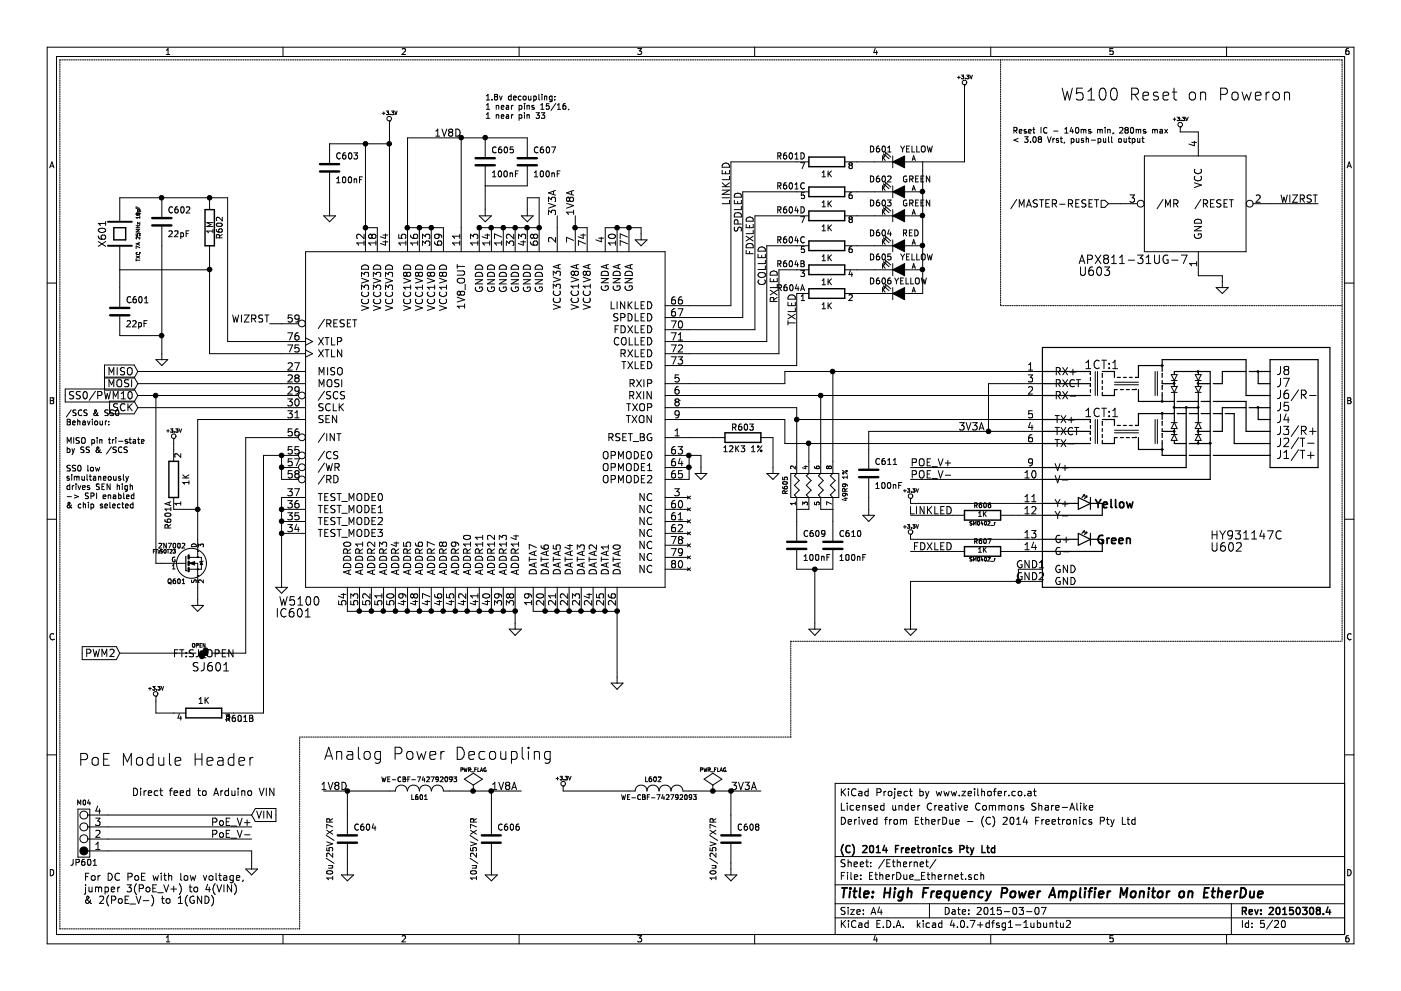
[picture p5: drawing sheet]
EESchema Schematic File Version 2
LIBS:EtherDue-rescue
LIBS:freetronics_kicad_sch_lib
LIBS:EtherDue-cache
LIBS:EtherDue_Connectors-cache
LIBS:EtherDue_Ethernet-cache
LIBS:EtherDue_MCU-cache
LIBS:EtherDue_Mega16U2-cache
LIBS:EtherDue_peripherals-cache
LIBS:EtherDue_Power-cache
LIBS:power
LIBS:device
LIBS:transistors
LIBS:conn
LIBS:linear
LIBS:regul
LIBS:74xx
LIBS:cmos4000
LIBS:adc-dac
LIBS:memory
LIBS:xilinx
LIBS:microcontrollers
LIBS:dsp
LIBS:microchip
LIBS:analog_switches
LIBS:motorola
LIBS:texas
LIBS:intel
LIBS:audio
LIBS:interface
LIBS:digital-audio
LIBS:philips
LIBS:display
LIBS:cypress
LIBS:siliconi
LIBS:opto
LIBS:atmel
LIBS:contrib
LIBS:valves
LIBS:zeilhofer
LIBS:w_transistor
LIBS:w_logic
LIBS:w_memory
EELAYER 25 0
EELAYER END
$Descr A4 11693 8268
encoding utf-8
Sheet 5 20
Title "High Frequency Power Amplifier Monitor on EtherDue"
Date "2015-03-07"
Rev "20150308.4"
Comp "(C) 2014 Freetronics Pty Ltd"
Comment1 ""
Comment2 "Derived from EtherDue - (C) 2014 Freetronics Pty Ltd"
Comment3 "Licensed under Creative Commons Share-Alike"
Comment4 "KiCad Project by www.zeilhofer.co.at"
$EndDescr
$Comp
L PWR_FLAG #FLG068
U 1 1
P 5950 6600
F 0 "#FLG068" H 5950 6695 30  0001 C CNN
F 1 "PWR_FLAG" H 5950 6780 30  0000 C CNN
F 2 "" H 5950 6600 60  0001 C CNN
F 3 "" H 5950 6600 60  0001 C CNN
	1    5950 6600
	1    0    0    -1  
$EndComp
$Comp
L PWR_FLAG #FLG069
U 1 1
P 3950 6600
F 0 "#FLG069" H 3950 6695 30  0001 C CNN
F 1 "PWR_FLAG" H 3950 6780 30  0000 C CNN
F 2 "" H 3950 6600 60  0001 C CNN
F 3 "" H 3950 6600 60  0001 C CNN
	1    3950 6600
	1    0    0    -1  
$EndComp
$Comp
L GND-RESCUE-EtherDue #PWR070
U 1 1
P 10200 2350
F 0 "#PWR070" H 10200 2350 30  0001 C CNN
F 1 "GND" H 10200 2280 30  0001 C CNN
F 2 "" H 10200 2350 60  0001 C CNN
F 3 "" H 10200 2350 60  0001 C CNN
	1    10200 2350
	1    0    0    -1  
$EndComp
Text GLabel 1150 3300 0    60   Input ~ 0
SS0/PWM10
Text GLabel 1150 3400 0    60   Input ~ 0
SCK
Text GLabel 1150 3200 0    60   Input ~ 0
MOSI
Text GLabel 1150 3100 0    60   Input ~ 0
MISO
Text HLabel 9250 1700 0    60   Input ~ 0
/MASTER-RESET
$Comp
L +3.3V #PWR071
U 1 1
P 9850 1100
F 0 "#PWR071" H 9850 1060 30  0001 C CNN
F 1 "+3.3V" H 9850 1210 30  0000 C CNN
F 2 "" H 9850 1100 60  0001 C CNN
F 3 "" H 9850 1100 60  0001 C CNN
	1    9850 1100
	1    0    0    -1  
$EndComp
$Comp
L APX811 U603
U 1 1
P 10000 1700
F 0 "U603" H 9000 1100 70  0000 L BNN
F 1 "APX811-31UG-7" H 9000 1200 70  0000 L BNN
F 2 "FT:SOT143-R" H 10000 1700 60  0001 C CNN
F 3 "" H 10000 1700 60  0001 C CNN
	1    10000 1700
	1    0    0    -1  
$EndComp
Text Notes 8850 850  0    100  ~ 0
W5100 Reset on Poweron
$Comp
L +3.3V #PWR072
U 1 1
P 4700 6600
F 0 "#PWR072" H 4700 6560 30  0001 C CNN
F 1 "+3.3V" H 4700 6710 30  0000 C CNN
F 2 "" H 4700 6600 60  0001 C CNN
F 3 "" H 4700 6600 60  0001 C CNN
	1    4700 6600
	1    0    0    -1  
$EndComp
$Comp
L C C608
U 1 1
P 6100 7000
F 0 "C608" H 6150 7100 50  0000 L CNN
F 1 "10u/25V/X7R" V 5950 6650 50  0000 L CNN
F 2 "SMD_Packages:SMD-1206_Pol" H 6100 7000 60  0001 C CNN
F 3 "" H 6100 7000 60  0001 C CNN
	1    6100 7000
	1    0    0    -1  
$EndComp
$Comp
L INDUCTOR_SMALL-RESCUE-EtherDue L602
U 1 1
P 5500 6600
F 0 "L602" H 5450 6700 40  0000 C CNN
F 1 "WE-CBF-742792093" H 5500 6550 40  0000 C CNN
F 2 "FT:0805" H 5500 6600 60  0001 C CNN
F 3 "" H 5500 6600 60  0001 C CNN
	1    5500 6600
	1    0    0    -1  
$EndComp
$Comp
L GND-RESCUE-EtherDue #PWR073
U 1 1
P 6100 7250
F 0 "#PWR073" H 6100 7250 30  0001 C CNN
F 1 "GND" H 6100 7180 30  0001 C CNN
F 2 "" H 6100 7250 60  0001 C CNN
F 3 "" H 6100 7250 60  0001 C CNN
	1    6100 7250
	1    0    0    -1  
$EndComp
Text Label 6100 6600 0    60   ~ 0
3V3A
Text Label 4100 6600 0    60   ~ 0
1V8A
Text Label 2900 6600 2    60   ~ 0
1V8D
$Comp
L GND-RESCUE-EtherDue #PWR074
U 1 1
P 4100 7250
F 0 "#PWR074" H 4100 7250 30  0001 C CNN
F 1 "GND" H 4100 7180 30  0001 C CNN
F 2 "" H 4100 7250 60  0001 C CNN
F 3 "" H 4100 7250 60  0001 C CNN
	1    4100 7250
	1    0    0    -1  
$EndComp
$Comp
L GND-RESCUE-EtherDue #PWR075
U 1 1
P 2900 7250
F 0 "#PWR075" H 2900 7250 30  0001 C CNN
F 1 "GND" H 2900 7180 30  0001 C CNN
F 2 "" H 2900 7250 60  0001 C CNN
F 3 "" H 2900 7250 60  0001 C CNN
	1    2900 7250
	1    0    0    -1  
$EndComp
$Comp
L INDUCTOR_SMALL-RESCUE-EtherDue L601
U 1 1
P 3500 6600
F 0 "L601" H 3500 6550 40  0000 C CNN
F 1 "WE-CBF-742792093" H 3500 6700 40  0000 C CNN
F 2 "FT:0805" H 3500 6600 60  0001 C CNN
F 3 "" H 3500 6600 60  0001 C CNN
	1    3500 6600
	1    0    0    -1  
$EndComp
$Comp
L C C606
U 1 1
P 4100 7000
F 0 "C606" H 4150 7100 50  0000 L CNN
F 1 "10u/25V/X7R" V 3950 6650 50  0000 L CNN
F 2 "SMD_Packages:SMD-1206_Pol" H 4100 7000 60  0001 C CNN
F 3 "" H 4100 7000 60  0001 C CNN
	1    4100 7000
	1    0    0    -1  
$EndComp
$Comp
L C C604
U 1 1
P 2900 7000
F 0 "C604" H 2950 7100 50  0000 L CNN
F 1 "10u/25V/X7R" V 2750 6650 50  0000 L CNN
F 2 "SMD_Packages:SMD-1206_Pol" H 2900 7000 60  0001 C CNN
F 3 "" H 2900 7000 60  0001 C CNN
	1    2900 7000
	1    0    0    -1  
$EndComp
Text Notes 2700 6350 0    100  ~ 0
Analog Power Decoupling\n
$Comp
L GND-RESCUE-EtherDue #PWR076
U 1 1
P 6800 5200
F 0 "#PWR076" H 6800 5200 30  0001 C CNN
F 1 "GND" H 6800 5130 30  0001 C CNN
F 2 "" H 6800 5200 60  0001 C CNN
F 3 "" H 6800 5200 60  0001 C CNN
	1    6800 5200
	1    0    0    -1  
$EndComp
$Comp
L C C609
U 1 1
P 6650 4550
F 0 "C609" H 6700 4650 50  0000 L CNN
F 1 "100nF" H 6700 4450 50  0000 L CNN
F 2 "SM0402" H 6650 4550 60  0001 C CNN
F 3 "" H 6650 4550 60  0001 C CNN
	1    6650 4550
	1    0    0    -1  
$EndComp
$Comp
L C C610
U 1 1
P 6950 4550
F 0 "C610" H 7000 4650 50  0000 L CNN
F 1 "100nF" H 7000 4450 50  0000 L CNN
F 2 "SM0402" H 6950 4550 60  0001 C CNN
F 3 "" H 6950 4550 60  0001 C CNN
	1    6950 4550
	1    0    0    -1  
$EndComp
$Comp
L RES_PACK4 R605
U 1 1
P 7000 4050
F 0 "R605" H 7000 4500 40  0000 C CNN
F 1 "49R9 1%" H 7000 4000 40  0000 C CNN
F 2 "FT:RES_CAY16" H 7000 4050 60  0001 C CNN
F 3 "" H 7000 4050 60  0001 C CNN
	1    7000 4050
	0    -1   -1   0   
$EndComp
$Comp
L +3.3V #PWR077
U 1 1
P 7600 4200
F 0 "#PWR077" H 7600 4160 30  0001 C CNN
F 1 "+3.3V" H 7600 4310 30  0000 C CNN
F 2 "" H 7600 4200 60  0001 C CNN
F 3 "" H 7600 4200 60  0001 C CNN
	1    7600 4200
	1    0    0    -1  
$EndComp
Text Notes 700  7550 0    60   ~ 0
For DC PoE with low voltage,\njumper 3(PoE_V+) to 4(VIN)\n& 2(PoE_V-) to 1(GND)
$Comp
L GND-RESCUE-EtherDue #PWR078
U 1 1
P 2100 7200
F 0 "#PWR078" H 2100 7200 30  0001 C CNN
F 1 "GND" H 2100 7130 30  0001 C CNN
F 2 "" H 2100 7200 60  0001 C CNN
F 3 "" H 2100 7200 60  0001 C CNN
	1    2100 7200
	1    0    0    -1  
$EndComp
Text Label 2100 7000 2    60   ~ 0
PoE_V-
Text Label 2100 6900 2    60   ~ 0
PoE_V+
Text Notes 1100 6650 0    60   ~ 0
Direct feed to Arduino VIN
Text GLabel 2100 6800 2    60   Input ~ 0
VIN
$Comp
L M04 JP601
U 1 1
P 600 7100
F 0 "JP601" H 500 7200 50  0000 C CNN
F 1 "M04" H 500 6700 40  0000 C CNN
F 2 "zeilhofer:FT-POE-MODULE-NOOUTLINE" H 600 7100 60  0001 C CNN
F 3 "" H 600 7100 60  0001 C CNN
	1    600  7100
	-1   0    0    1   
$EndComp
Text Notes 650  6400 0    100  ~ 0
PoE Module Header
$Comp
L GND-RESCUE-EtherDue #PWR079
U 1 1
P 7600 5200
F 0 "#PWR079" H 7600 5200 30  0001 C CNN
F 1 "GND" H 7600 5130 30  0001 C CNN
F 2 "" H 7600 5200 60  0001 C CNN
F 3 "" H 7600 5200 60  0001 C CNN
	1    7600 5200
	1    0    0    -1  
$EndComp
Text Label 7600 4000 0    60   ~ 0
POE_V-
Text Label 7600 3900 0    60   ~ 0
POE_V+
Text Label 7950 4600 2    60   ~ 0
FDXLED
Text Label 7950 4300 2    60   ~ 0
LINKLED
$Comp
L +3.3V #PWR080
U 1 1
P 7600 4500
F 0 "#PWR080" H 7600 4460 30  0001 C CNN
F 1 "+3.3V" H 7600 4610 30  0000 C CNN
F 2 "" H 7600 4500 60  0001 C CNN
F 3 "" H 7600 4500 60  0001 C CNN
	1    7600 4500
	1    0    0    -1  
$EndComp
$Comp
L GND-RESCUE-EtherDue #PWR081
U 1 1
P 7250 4250
F 0 "#PWR081" H 7250 4250 30  0001 C CNN
F 1 "GND" H 7250 4180 30  0001 C CNN
F 2 "" H 7250 4250 60  0001 C CNN
F 3 "" H 7250 4250 60  0001 C CNN
	1    7250 4250
	1    0    0    -1  
$EndComp
$Comp
L C C611
U 1 1
P 7250 3950
F 0 "C611" H 7300 4050 50  0000 L CNN
F 1 "100nF" H 7300 3850 50  0000 L CNN
F 2 "SM0402" H 7250 3950 60  0001 C CNN
F 3 "" H 7250 3950 60  0001 C CNN
	1    7250 3950
	1    0    0    -1  
$EndComp
Text Label 8000 3600 0    60   ~ 0
3V3A
$Comp
L HY931147C U602
U 1 1
P 9800 3800
F 0 "U602" H 10100 3000 70  0000 L BNN
F 1 "HY931147C" H 10100 3100 70  0000 L BNN
F 2 "FT:HY931147C" H 9800 3800 60  0001 C CNN
F 3 "" H 9800 3800 60  0001 C CNN
	1    9800 3800
	1    0    0    -1  
$EndComp
Text Label 3850 1150 2    60   ~ 0
1V8D
Text Label 4800 1800 1    60   ~ 0
1V8A
Text Label 4650 1800 1    60   ~ 0
3V3A
$Comp
L GND-RESCUE-EtherDue #PWR082
U 1 1
P 2750 1750
F 0 "#PWR082" H 2750 1750 30  0001 C CNN
F 1 "GND" H 2750 1680 30  0001 C CNN
F 2 "" H 2750 1750 60  0001 C CNN
F 3 "" H 2750 1750 60  0001 C CNN
	1    2750 1750
	1    0    0    -1  
$EndComp
$Comp
L +3.3V #PWR083
U 1 1
P 3250 1050
F 0 "#PWR083" H 3250 1010 30  0001 C CNN
F 1 "+3.3V" H 3250 1160 30  0000 C CNN
F 2 "" H 3250 1050 60  0001 C CNN
F 3 "" H 3250 1050 60  0001 C CNN
	1    3250 1050
	1    0    0    -1  
$EndComp
$Comp
L C C603
U 1 1
P 2750 1400
F 0 "C603" H 2800 1500 50  0000 L CNN
F 1 "100nF" H 2800 1300 50  0000 L CNN
F 2 "SM0402" H 2750 1400 60  0001 C CNN
F 3 "" H 2750 1400 60  0001 C CNN
	1    2750 1400
	1    0    0    -1  
$EndComp
Text Notes 4050 1000 0    47   ~ 0
1.8v decoupling:\n1 near pins 15/16,\n1 near pin 33
$Comp
L GND-RESCUE-EtherDue #PWR084
U 1 1
P 4050 1750
F 0 "#PWR084" H 4050 1750 30  0001 C CNN
F 1 "GND" H 4050 1680 30  0001 C CNN
F 2 "" H 4050 1750 60  0001 C CNN
F 3 "" H 4050 1750 60  0001 C CNN
	1    4050 1750
	1    0    0    -1  
$EndComp
$Comp
L C C605
U 1 1
P 4050 1350
F 0 "C605" H 4100 1450 50  0000 L CNN
F 1 "100nF" H 4100 1250 50  0000 L CNN
F 2 "SM0402" H 4050 1350 60  0001 C CNN
F 3 "" H 4050 1350 60  0001 C CNN
	1    4050 1350
	1    0    0    -1  
$EndComp
$Comp
L C C607
U 1 1
P 4400 1350
F 0 "C607" H 4450 1450 50  0000 L CNN
F 1 "100nF" H 4450 1250 50  0000 L CNN
F 2 "SM0402" H 4400 1350 60  0001 C CNN
F 3 "" H 4400 1350 60  0001 C CNN
	1    4400 1350
	1    0    0    -1  
$EndComp
Text Label 6650 2450 3    60   ~ 0
TXLED
Text Label 6500 2250 3    60   ~ 0
RXLED
Text Label 6400 2050 3    60   ~ 0
COLLED
Text Label 6300 1800 3    60   ~ 0
FDXLED
Text Label 6200 1600 3    60   ~ 0
SPDLED
Text Label 6100 1350 3    60   ~ 0
LINKLED
$Comp
L +3.3V #PWR085
U 1 1
P 8050 750
F 0 "#PWR085" H 8050 710 30  0001 C CNN
F 1 "+3.3V" H 8050 860 30  0000 C CNN
F 2 "" H 8050 750 60  0001 C CNN
F 3 "" H 8050 750 60  0001 C CNN
	1    8050 750 
	1    0    0    -1  
$EndComp
$Comp
L LED D604
U 1 1
P 7500 2050
F 0 "D604" H 7650 1950 50  0000 C CNN
F 1 "RED" H 7400 1950 50  0000 C CNN
F 2 "zeilhofer:LED-0603" H 7500 2050 60  0001 C CNN
F 3 "" H 7500 2050 60  0001 C CNN
	1    7500 2050
	-1   0    0    1   
$EndComp
$Comp
L LED D605
U 1 1
P 7500 2250
F 0 "D605" H 7650 2150 50  0000 C CNN
F 1 "YELLOW" H 7350 2150 50  0000 C CNN
F 2 "zeilhofer:LED-0603" H 7500 2250 60  0001 C CNN
F 3 "" H 7500 2250 60  0001 C CNN
	1    7500 2250
	-1   0    0    1   
$EndComp
$Comp
L LED D606
U 1 1
P 7500 2450
F 0 "D606" H 7650 2350 50  0000 C CNN
F 1 "YELLOW" H 7400 2350 50  0000 C CNN
F 2 "zeilhofer:LED-0603" H 7500 2450 60  0001 C CNN
F 3 "" H 7500 2450 60  0001 C CNN
	1    7500 2450
	-1   0    0    1   
$EndComp
$Comp
L LED D603
U 1 1
P 7500 1800
F 0 "D603" H 7650 1700 50  0000 C CNN
F 1 "GREEN" H 7350 1700 50  0000 C CNN
F 2 "zeilhofer:LED-0603" H 7500 1800 60  0001 C CNN
F 3 "" H 7500 1800 60  0001 C CNN
	1    7500 1800
	-1   0    0    1   
$EndComp
$Comp
L LED D602
U 1 1
P 7500 1600
F 0 "D602" H 7650 1500 50  0000 C CNN
F 1 "GREEN" H 7350 1500 50  0000 C CNN
F 2 "zeilhofer:LED-0603" H 7500 1600 60  0001 C CNN
F 3 "" H 7500 1600 60  0001 C CNN
	1    7500 1600
	-1   0    0    1   
$EndComp
$Comp
L LED D601
U 1 1
P 7500 1350
F 0 "D601" H 7650 1250 50  0000 C CNN
F 1 "YELLOW" H 7350 1250 50  0000 C CNN
F 2 "zeilhofer:LED-0603" H 7500 1350 60  0001 C CNN
F 3 "" H 7500 1350 60  0001 C CNN
	1    7500 1350
	-1   0    0    1   
$EndComp
$Comp
L RES_PACK4_IND R604
U 1 1
P 6900 2450
F 0 "R604" H 6600 2500 50  0000 C CNN
F 1 "1K" H 6900 2350 50  0000 C CNN
F 2 "FT:RES_CAY16" H 6900 2450 60  0001 C CNN
F 3 "" H 6900 2450 60  0001 C CNN
	1    6900 2450
	1    0    0    -1  
$EndComp
$Comp
L RES_PACK4_IND R604
U 2 1
P 6900 2250
F 0 "R604" H 6600 2300 50  0000 C CNN
F 1 "1K" H 6900 2150 50  0000 C CNN
F 2 "FT:RES_CAY16" H 6900 2250 60  0001 C CNN
F 3 "" H 6900 2250 60  0001 C CNN
	2    6900 2250
	1    0    0    -1  
$EndComp
$Comp
L RES_PACK4_IND R604
U 4 1
P 6900 1800
F 0 "R604" H 6600 1850 50  0000 C CNN
F 1 "1K" H 6900 1700 50  0000 C CNN
F 2 "FT:RES_CAY16" H 6900 1800 60  0001 C CNN
F 3 "" H 6900 1800 60  0001 C CNN
	4    6900 1800
	1    0    0    -1  
$EndComp
$Comp
L RES_PACK4_IND R604
U 3 1
P 6900 2050
F 0 "R604" H 6600 2100 50  0000 C CNN
F 1 "1K" H 6900 1950 50  0000 C CNN
F 2 "FT:RES_CAY16" H 6900 2050 60  0001 C CNN
F 3 "" H 6900 2050 60  0001 C CNN
	3    6900 2050
	1    0    0    -1  
$EndComp
$Comp
L RES_PACK4_IND R601
U 3 1
P 6900 1600
F 0 "R601" H 6600 1650 50  0000 C CNN
F 1 "1K" H 6900 1500 50  0000 C CNN
F 2 "FT:RES_CAY16" H 6900 1600 60  0001 C CNN
F 3 "" H 6900 1600 60  0001 C CNN
	3    6900 1600
	1    0    0    -1  
$EndComp
$Comp
L RES_PACK4_IND R601
U 4 1
P 6900 1350
F 0 "R601" H 6600 1400 50  0000 C CNN
F 1 "1K" H 6900 1250 50  0000 C CNN
F 2 "FT:RES_CAY16" H 6900 1350 60  0001 C CNN
F 3 "" H 6900 1350 60  0001 C CNN
	4    6900 1350
	1    0    0    -1  
$EndComp
Text GLabel 1000 5450 0    60   Input ~ 0
PWM2
$Comp
L GND-RESCUE-EtherDue #PWR086
U 1 1
P 1350 2950
F 0 "#PWR086" H 1350 2950 30  0001 C CNN
F 1 "GND" H 1350 2880 30  0001 C CNN
F 2 "" H 1350 2950 60  0001 C CNN
F 3 "" H 1350 2950 60  0001 C CNN
	1    1350 2950
	1    0    0    -1  
$EndComp
$Comp
L C C602
U 1 1
P 1350 1850
F 0 "C602" H 1400 1950 50  0000 L CNN
F 1 "22pF" H 1400 1750 50  0000 L CNN
F 2 "SM0402" H 1350 1850 60  0001 C CNN
F 3 "" H 1350 1850 60  0001 C CNN
	1    1350 1850
	1    0    0    -1  
$EndComp
$Comp
L C C601
U 1 1
P 1000 2600
F 0 "C601" H 1050 2700 50  0000 L CNN
F 1 "22pF" H 1050 2500 50  0000 L CNN
F 2 "SM0402" H 1000 2600 60  0001 C CNN
F 3 "" H 1000 2600 60  0001 C CNN
	1    1000 2600
	1    0    0    -1  
$EndComp
$Comp
L R R602
U 1 1
P 1750 1900
F 0 "R602" V 1830 1900 50  0000 C CNN
F 1 "1M" V 1750 1900 50  0000 C CNN
F 2 "SM0402_r" H 1750 1900 60  0001 C CNN
F 3 "" H 1750 1900 60  0001 C CNN
	1    1750 1900
	1    0    0    -1  
$EndComp
$Comp
L CRYSTAL X601
U 1 1
P 1000 1950
F 0 "X601" H 1000 2100 60  0000 C CNN
F 1 "TXC 7A 25MHz 18pF" H 1000 1800 30  0000 C CNN
F 2 "FT:TXC_7A" H 1000 1950 60  0001 C CNN
F 3 "" H 1000 1950 60  0001 C CNN
	1    1000 1950
	0    -1   -1   0   
$EndComp
Text Label 2250 2700 2    60   ~ 0
WIZRST
$Comp
L GND-RESCUE-EtherDue #PWR087
U 1 1
P 4400 1750
F 0 "#PWR087" H 4400 1750 30  0001 C CNN
F 1 "GND" H 4400 1680 30  0001 C CNN
F 2 "" H 4400 1750 60  0001 C CNN
F 3 "" H 4400 1750 60  0001 C CNN
	1    4400 1750
	1    0    0    -1  
$EndComp
$Comp
L GND-RESCUE-EtherDue #PWR088
U 1 1
P 5350 1950
F 0 "#PWR088" H 5350 1950 30  0001 C CNN
F 1 "GND" H 5350 1880 30  0001 C CNN
F 2 "" H 5350 1950 60  0001 C CNN
F 3 "" H 5350 1950 60  0001 C CNN
	1    5350 1950
	1    0    0    -1  
$EndComp
$Comp
L GND-RESCUE-EtherDue #PWR089
U 1 1
P 6450 3900
F 0 "#PWR089" H 6450 3900 30  0001 C CNN
F 1 "GND" H 6450 3830 30  0001 C CNN
F 2 "" H 6450 3900 60  0001 C CNN
F 3 "" H 6450 3900 60  0001 C CNN
	1    6450 3900
	1    0    0    -1  
$EndComp
$Comp
L R R603
U 1 1
P 6200 3650
F 0 "R603" V 6280 3650 50  0000 C CNN
F 1 "12K3 1%" V 6100 3650 50  0000 C CNN
F 2 "SM0402_r" H 6200 3650 60  0001 C CNN
F 3 "" H 6200 3650 60  0001 C CNN
	1    6200 3650
	0    -1   -1   0   
$EndComp
$Comp
L GND-RESCUE-EtherDue #PWR090
U 1 1
P 5850 3900
F 0 "#PWR090" H 5850 3900 30  0001 C CNN
F 1 "GND" H 5850 3830 30  0001 C CNN
F 2 "" H 5850 3900 60  0001 C CNN
F 3 "" H 5850 3900 60  0001 C CNN
	1    5850 3900
	1    0    0    -1  
$EndComp
$Comp
L GND-RESCUE-EtherDue #PWR091
U 1 1
P 4300 5200
F 0 "#PWR091" H 4300 5200 30  0001 C CNN
F 1 "GND" H 4300 5130 30  0001 C CNN
F 2 "" H 4300 5200 60  0001 C CNN
F 3 "" H 4300 5200 60  0001 C CNN
	1    4300 5200
	1    0    0    -1  
$EndComp
$Comp
L GND-RESCUE-EtherDue #PWR092
U 1 1
P 5150 5650
F 0 "#PWR092" H 5150 5650 30  0001 C CNN
F 1 "GND" H 5150 5580 30  0001 C CNN
F 2 "" H 5150 5650 60  0001 C CNN
F 3 "" H 5150 5650 60  0001 C CNN
	1    5150 5650
	1    0    0    -1  
$EndComp
$Comp
L GND-RESCUE-EtherDue #PWR093
U 1 1
P 2350 4850
F 0 "#PWR093" H 2350 4850 30  0001 C CNN
F 1 "GND" H 2350 4780 30  0001 C CNN
F 2 "" H 2350 4850 60  0001 C CNN
F 3 "" H 2350 4850 60  0001 C CNN
	1    2350 4850
	1    0    0    -1  
$EndComp
$Comp
L +3.3V #PWR094
U 1 1
P 1300 5850
F 0 "#PWR094" H 1300 5810 30  0001 C CNN
F 1 "+3.3V" H 1300 5960 30  0000 C CNN
F 2 "" H 1300 5850 60  0001 C CNN
F 3 "" H 1300 5850 60  0001 C CNN
	1    1300 5850
	1    0    0    -1  
$EndComp
$Comp
L RES_PACK4_IND R601
U 2 1
P 1700 5950
F 0 "R601" H 1400 6000 50  0000 C CNN
F 1 "1K" H 1700 5850 50  0000 C CNN
F 2 "FT:RES_CAY16" H 1700 5950 60  0001 C CNN
F 3 "" H 1700 5950 60  0001 C CNN
	2    1700 5950
	-1   0    0    1   
$EndComp
Text Notes 550  4250 0    47   ~ 0
/SCS & SS0\nBehaviour:\n\nMISO pin tri-state\nby SS & /SCS\n\nSS0 low\nsimultaneously\ndrives SEN high\n-> SPI enabled\n& chip selected
$Comp
L RES_PACK4_IND R601
U 1 1
P 1450 4000
F 0 "R601" H 1150 4050 50  0000 C CNN
F 1 "1K" H 1450 3900 50  0000 C CNN
F 2 "FT:RES_CAY16" H 1450 4000 60  0001 C CNN
F 3 "" H 1450 4000 60  0001 C CNN
	1    1450 4000
	0    -1   -1   0   
$EndComp
$Comp
L +3.3V #PWR095
U 1 1
P 1450 3700
F 0 "#PWR095" H 1450 3660 30  0001 C CNN
F 1 "+3.3V" H 1450 3810 30  0000 C CNN
F 2 "" H 1450 3700 60  0001 C CNN
F 3 "" H 1450 3700 60  0001 C CNN
	1    1450 3700
	1    0    0    -1  
$EndComp
$Comp
L GND-RESCUE-EtherDue #PWR096
U 1 1
P 1650 5000
F 0 "#PWR096" H 1650 5000 30  0001 C CNN
F 1 "GND" H 1650 4930 30  0001 C CNN
F 2 "" H 1650 5000 60  0001 C CNN
F 3 "" H 1650 5000 60  0001 C CNN
	1    1650 5000
	1    0    0    -1  
$EndComp
$Comp
L 2N7002 Q601
U 1 1
P 1550 4700
F 0 "Q601" H 1550 4552 40  0000 R CNN
F 1 "2N7002" H 1550 4849 40  0000 R CNN
F 2 "FT:SOT23" H 1371 4801 29  0000 C CNN
F 3 "" H 1550 4700 60  0001 C CNN
	1    1550 4700
	1    0    0    -1  
$EndComp
$Comp
L W5100 IC601
U 1 1
P 3950 3550
F 0 "IC601" H 2450 1950 70  0000 C BNN
F 1 "W5100" H 2500 2050 70  0000 C BNN
F 2 "FT:SQFP80" H 3950 3550 60  0001 C CNN
F 3 "" H 3950 3550 60  0001 C CNN
	1    3950 3550
	1    0    0    -1  
$EndComp
Text Notes 8450 1200 0    47   ~ 0
Reset IC - 140ms min, 280ms max\n< 3.08 Vrst, push-pull output
$Comp
L SJ SJ601
U 1 1
P 1700 5450
F 0 "SJ601" H 1600 5300 70  0000 L BNN
F 1 "OPEN" H 1600 5500 30  0000 L BNN
F 2 "FT:SJ_OPEN" H 1700 5450 60  0000 C CNN
F 3 "~" H 1700 5450 60  0000 C CNN
	1    1700 5450
	1    0    0    -1  
$EndComp
$Comp
L R R606
U 1 1
P 8200 4300
F 0 "R606" V 8280 4300 40  0000 C CNN
F 1 "1K" V 8207 4301 40  0000 C CNN
F 2 "SM0402_r" V 8130 4300 30  0000 C CNN
F 3 "~" H 8200 4300 30  0000 C CNN
	1    8200 4300
	0    -1   -1   0   
$EndComp
$Comp
L R R607
U 1 1
P 8200 4600
F 0 "R607" V 8280 4600 40  0000 C CNN
F 1 "1K" V 8207 4601 40  0000 C CNN
F 2 "SM0402_r" V 8130 4600 30  0000 C CNN
F 3 "~" H 8200 4600 30  0000 C CNN
	1    8200 4600
	0    -1   -1   0   
$EndComp
Text Label 11000 1700 2    60   ~ 0
WIZRST
Connection ~ 4800 1900
Connection ~ 3050 1900
Connection ~ 3400 1900
Connection ~ 5950 6600
Connection ~ 3950 6600
Wire Wire Line
	10200 2350 10200 2300
Wire Wire Line
	1150 3200 2350 3200
Wire Wire Line
	1150 3400 2350 3400
Wire Notes Line
	6600 5350 11200 5350
Wire Notes Line
	6600 5350 6600 6150
Wire Notes Line
	6600 6150 2500 6150
Wire Wire Line
	2900 7200 2900 7250
Connection ~ 4100 6600
Wire Wire Line
	3750 6600 4350 6600
Wire Wire Line
	2900 6800 2900 6600
Wire Wire Line
	6650 4750 6950 4750
Wire Wire Line
	6950 4350 6950 4250
Wire Wire Line
	6950 4250 6850 4250
Connection ~ 6950 3100
Wire Wire Line
	6950 3850 6950 3100
Wire Wire Line
	7600 4850 8500 4850
Wire Wire Line
	7600 4850 7600 5200
Wire Wire Line
	6550 3100 8500 3100
Wire Wire Line
	6550 3100 6550 3200
Wire Wire Line
	6550 3200 5750 3200
Wire Wire Line
	8500 4500 7600 4500
Wire Wire Line
	2100 7200 2100 7100
Wire Wire Line
	2100 7100 900  7100
Wire Wire Line
	900  6900 2100 6900
Connection ~ 8500 4850
Wire Wire Line
	8500 4850 8500 4750
Wire Notes Line
	500  500  11200 500 
Wire Wire Line
	8500 4000 7600 4000
Wire Wire Line
	7950 4600 7600 4600
Wire Wire Line
	7950 4300 7600 4300
Wire Wire Line
	8500 4600 8450 4600
Wire Wire Line
	7250 3600 8500 3600
Wire Wire Line
	5750 3300 8500 3300
Wire Wire Line
	4800 1800 4800 1900
Wire Wire Line
	4650 1800 4650 1900
Wire Wire Line
	3050 1900 3050 1200
Connection ~ 3850 1150
Wire Wire Line
	3400 1150 4400 1150
Wire Wire Line
	3400 1150 3400 1900
Wire Wire Line
	4050 1750 4050 1550
Connection ~ 4050 1150
Wire Wire Line
	3850 1900 3850 1150
Wire Wire Line
	6650 1600 6200 1600
Wire Wire Line
	6200 1600 6200 2650
Wire Wire Line
	6200 2650 5750 2650
Wire Wire Line
	5750 2850 6400 2850
Wire Wire Line
	6400 2850 6400 2050
Wire Wire Line
	6400 2050 6650 2050
Wire Wire Line
	5750 3050 6650 3050
Wire Wire Line
	6650 3050 6650 2450
Wire Wire Line
	7150 1600 7300 1600
Wire Wire Line
	7300 2050 7150 2050
Wire Wire Line
	7700 1350 7700 2450
Connection ~ 7700 2250
Connection ~ 7700 1800
Wire Wire Line
	1650 3500 2350 3500
Wire Wire Line
	1000 5450 1500 5450
Wire Wire Line
	1950 5950 2200 5950
Wire Wire Line
	2350 3650 2050 3650
Wire Wire Line
	1000 2250 1750 2250
Connection ~ 1350 1650
Wire Wire Line
	1000 1650 1900 1650
Wire Wire Line
	1900 1650 1900 2850
Wire Wire Line
	1900 2850 2350 2850
Wire Wire Line
	1000 2800 1350 2800
Connection ~ 4400 1900
Wire Wire Line
	4000 1900 4500 1900
Connection ~ 4200 1900
Connection ~ 5150 1900
Wire Wire Line
	6450 3650 6450 3900
Connection ~ 5750 3800
Wire Wire Line
	5850 3900 5850 3800
Wire Wire Line
	5850 3800 5750 3800
Connection ~ 5750 3900
Wire Wire Line
	5750 3800 5750 4000
Wire Wire Line
	5150 5100 5150 5650
Wire Wire Line
	4450 5100 5150 5100
Connection ~ 5150 5100
Connection ~ 5050 5100
Connection ~ 4950 5100
Connection ~ 4850 5100
Connection ~ 4750 5100
Connection ~ 4650 5100
Connection ~ 4550 5100
Connection ~ 4300 5100
Connection ~ 4200 5100
Connection ~ 4100 5100
Connection ~ 4000 5100
Connection ~ 3900 5100
Connection ~ 3800 5100
Connection ~ 3700 5100
Connection ~ 3600 5100
Connection ~ 3500 5100
Connection ~ 3300 5100
Connection ~ 3100 5100
Connection ~ 2350 4450
Connection ~ 2350 4250
Wire Wire Line
	2350 3800 2200 3800
Connection ~ 1650 4250
Wire Wire Line
	1450 4250 1650 4250
Wire Wire Line
	1300 4700 1300 3300
Wire Wire Line
	1300 4700 1350 4700
Wire Wire Line
	1650 4900 1650 5000
Connection ~ 1300 3300
Wire Wire Line
	1450 3750 1450 3700
Wire Wire Line
	1650 3500 1650 4500
Wire Wire Line
	2350 3800 2350 4000
Connection ~ 2350 3900
Wire Wire Line
	1300 5850 1300 5950
Connection ~ 2350 3800
Connection ~ 2350 4350
Wire Wire Line
	2350 4150 2350 4850
Connection ~ 3000 5100
Connection ~ 3200 5100
Connection ~ 3400 5100
Wire Wire Line
	2900 5100 4300 5100
Wire Wire Line
	4300 5100 4300 5200
Wire Wire Line
	5750 3650 5950 3650
Wire Wire Line
	5050 1900 5350 1900
Wire Wire Line
	5350 1900 5350 1950
Connection ~ 5250 1900
Connection ~ 4100 1900
Connection ~ 4300 1900
Connection ~ 4500 1900
Wire Wire Line
	2250 2700 2350 2700
Wire Wire Line
	1350 2050 1350 2950
Connection ~ 1350 2800
Connection ~ 1750 1650
Wire Wire Line
	1000 2250 1000 2400
Wire Wire Line
	1750 2150 1750 2950
Wire Wire Line
	1750 2950 2350 2950
Connection ~ 1750 2250
Wire Wire Line
	1300 5950 1450 5950
Wire Wire Line
	2200 3800 2200 5950
Wire Wire Line
	1900 5450 2050 5450
Wire Wire Line
	2050 5450 2050 3650
Wire Wire Line
	8050 750  8050 1350
Wire Wire Line
	8050 1350 7700 1350
Connection ~ 7700 1600
Connection ~ 7700 2050
Wire Wire Line
	7300 2450 7150 2450
Wire Wire Line
	7300 2250 7150 2250
Wire Wire Line
	7300 1800 7150 1800
Wire Wire Line
	7300 1350 7150 1350
Wire Wire Line
	5750 2950 6500 2950
Wire Wire Line
	6500 2950 6500 2250
Wire Wire Line
	6500 2250 6650 2250
Wire Wire Line
	6650 1800 6300 1800
Wire Wire Line
	6300 1800 6300 2750
Wire Wire Line
	6300 2750 5750 2750
Wire Wire Line
	6650 1350 6100 1350
Wire Wire Line
	6100 1350 6100 2550
Wire Wire Line
	6100 2550 5750 2550
Wire Wire Line
	3500 1950 3500 1900
Connection ~ 3500 1900
Connection ~ 3600 1900
Wire Wire Line
	4050 1550 4400 1550
Wire Wire Line
	4400 1750 4400 1650
Wire Wire Line
	4400 1650 4500 1650
Wire Wire Line
	4500 1650 4500 1900
Wire Wire Line
	3050 1900 3150 1900
Wire Wire Line
	2750 1200 3250 1200
Connection ~ 3050 1200
Wire Wire Line
	2750 1600 2750 1750
Wire Wire Line
	3400 1900 3700 1900
Wire Wire Line
	3250 1050 3250 1900
Connection ~ 3250 1200
Wire Wire Line
	4800 1900 4900 1900
Wire Wire Line
	7250 4150 7250 4250
Wire Wire Line
	8450 4300 8500 4300
Wire Wire Line
	8500 3900 7600 3900
Wire Wire Line
	900  6800 2100 6800
Wire Wire Line
	900  7000 2100 7000
Wire Notes Line
	500  500  500  7750
Wire Notes Line
	500  7750 2500 7750
Wire Notes Line
	2500 7750 2500 6150
Wire Wire Line
	7600 4200 8500 4200
Wire Wire Line
	6550 3700 8500 3700
Wire Wire Line
	6550 3700 6550 3500
Wire Wire Line
	6550 3500 5750 3500
Wire Wire Line
	6650 3500 8500 3500
Wire Wire Line
	6650 3400 6650 3850
Wire Wire Line
	6650 3400 5750 3400
Wire Wire Line
	6850 3850 6850 3300
Connection ~ 6850 3300
Wire Wire Line
	6750 4250 6650 4250
Wire Wire Line
	6650 4250 6650 4350
Wire Wire Line
	6800 5200 6800 4750
Connection ~ 6800 4750
Wire Notes Line
	11200 500  11200 5350
Wire Wire Line
	4100 6800 4100 6600
Wire Wire Line
	2700 6600 3250 6600
Connection ~ 2900 6600
Wire Wire Line
	4100 7250 4100 7200
Wire Wire Line
	6100 7250 6100 7200
Wire Wire Line
	4700 6600 5250 6600
Wire Wire Line
	6100 6600 6100 6800
Wire Wire Line
	5750 6600 6350 6600
Connection ~ 6100 6600
Wire Wire Line
	9850 1100 10000 1100
Wire Wire Line
	9350 1700 9250 1700
Wire Wire Line
	1150 3300 2350 3300
Wire Wire Line
	2350 3100 1150 3100
Connection ~ 4000 1900
Wire Wire Line
	10200 2300 10000 2300
Wire Wire Line
	8250 3600 8250 3200
Connection ~ 8250 3600
Wire Wire Line
	7250 3600 7250 3750
Wire Wire Line
	8250 3200 8500 3200
Wire Wire Line
	10600 1700 11000 1700
Wire Wire Line
	6750 3850 6750 3700
Connection ~ 6750 3700
Connection ~ 6650 3500
Wire Notes Line
	8350 500  8350 2550
Wire Notes Line
	8350 2550 11200 2550
$EndSCHEMATC
